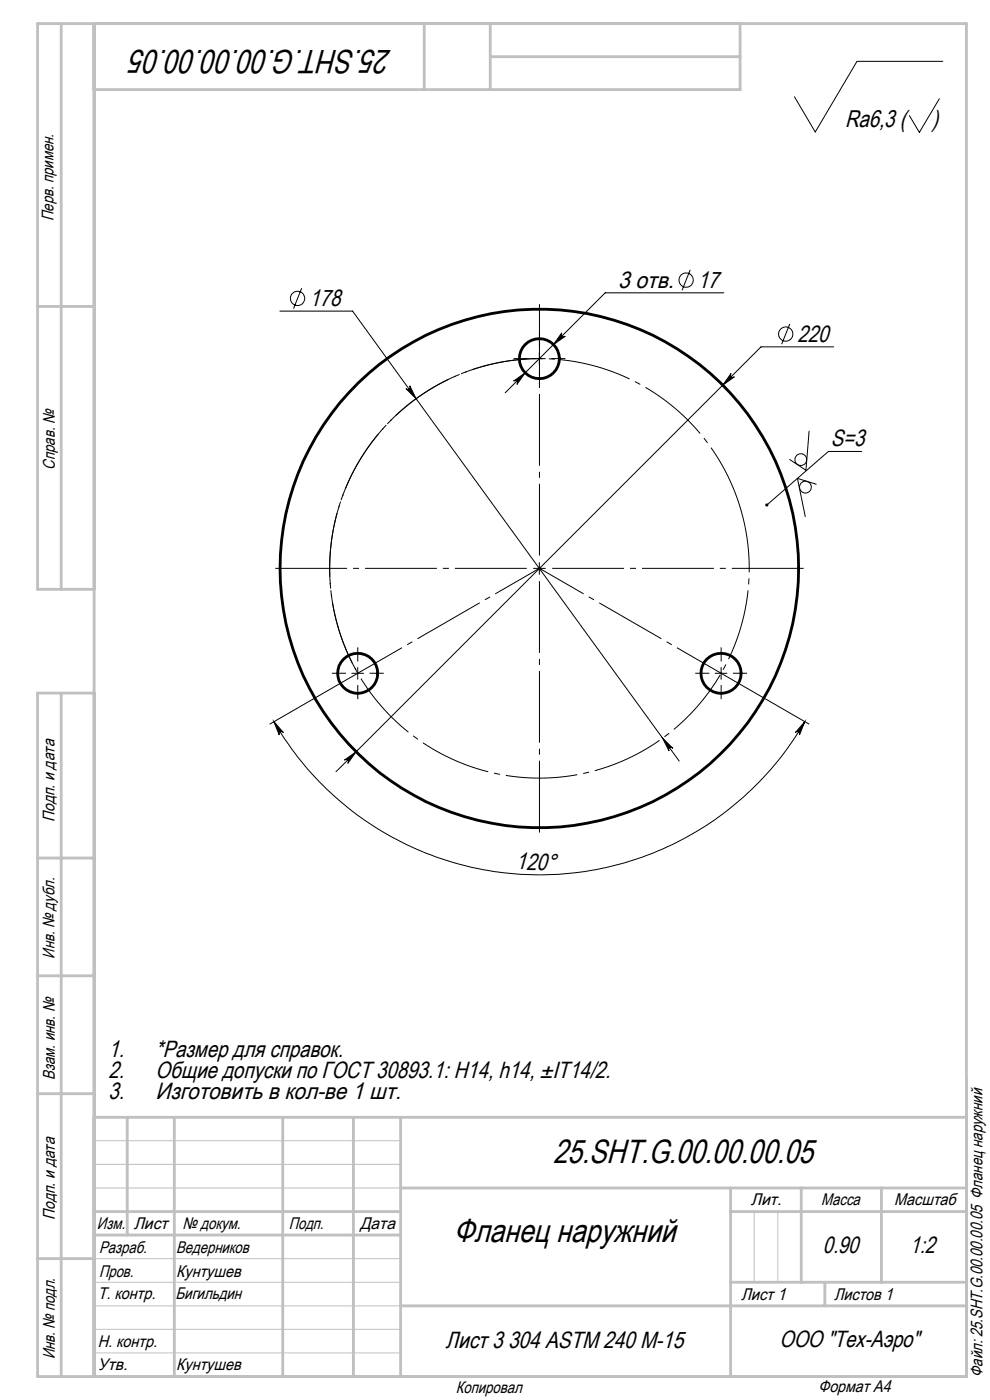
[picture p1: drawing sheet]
<svg xmlns="http://www.w3.org/2000/svg" width="210mm" height="297mm" viewBox="0 0 210 297" stroke-linecap="round" stroke-linejoin="round" font-family="sans-serif">
<g fill="none" stroke="#000" stroke-width=".6">
<circle cx="114.4" cy="76.1" r="4.3"/>
<circle cx="114.4" cy="120.6" r="55"/>
<circle cx="75.9" cy="142.8" r="4.2"/>
<circle cx="153" cy="142.8" r="4.2"/>
</g>
<g fill="none" stroke="#000" stroke-width=".21">
<path d="M200 13h-18.2l-8.9 15-4.4-7.5M199.2 21l-4.2 7.1-2.1-3.6M146.4 57.3l-1.7 4.3M59.4 66h15.4l69.3 95.5M64 61.1l-1.7 4.4M113.2 76.1h2.5M114.4 74.9v2.4M119.2 70.6a.51 .51 0 0 0 0 .7 .51 .51 0 0 0 .7 0l-2.5 1.8zM153.5 62.1h-25.1l-21.2 21.2M155.1 79.2a.5 .5 0 0 0 0 .7 .5 .5 0 0 0 .7 0l-2.5 1.8zM167.5 68.7l-1.7 4.3M176.8 73.6h-15.4l-90.1 90.1"/>
<path d="M86.1 82.4a.51 .51 0 0 0 .7 .1 .51 .51 0 0 0 .1-.7l1.4 2.8zM108.9 80.9l2.5-1.8-1.8 2.5a.5 .5 0 0 0 0-.7 .5 .5 0 0 0-.7 0zM171.6 91.5l-.6 8.3-3.5-2.3M182.8 95.8h-7.1l-13 11.3M114.4 119.3v2.5M173.1 102.7l-3.9-1.2 1.6 8.1M113.2 120.6h2.5M58.1 153.1l2 2.3a.52 .52 0 0 0-.7-.1 .52 .52 0 0 0-.2 .6zM58.1 153.1a65 65 0 0 0 112.6 0M74.6 142.8h2.5M75.9 141.6v2.5M75.9 142.8l-18.6 10.8"/>
<path d="M140.5 156.6l2.2 2.1a.49 .49 0 0 0-.6-.1 .49 .49 0 0 0-.2 .7zM151.7 142.8h2.5M153 141.6v2.5M153 142.8l18.6 10.8M170.7 153.1l-1.1 2.8a.5 .5 0 0 0-.2-.7 .5 .5 0 0 0-.7 .2zM73.1 161.3l2.4-1.8-1.7 2.5a.5 .5 0 0 0 0-.7 .5 .5 0 0 0-.7 0z"/>
<circle cx="145.5" cy="59.4" r="1.53"/>
<circle cx="63.1" cy="63.3" r="1.52"/>
<circle cx="166.7" cy="70.9" r="1.51"/>
<circle cx="169.9" cy="97.5" r="1.25"/>
<circle cx="170.9" cy="103.3" r="1.25"/>
</g>
<path d="M75.9 142.8a44.5 44.5 0 0 1 38.5-66.7" fill="none" stroke="#000" stroke-width=".21" stroke-dasharray="15.2 1.3 1.3 1.3" stroke-dashoffset="-.9" stroke-linecap="butt"/>
<path d="M157 107.6a44.5 44.5 0 0 0-74.6-17.9 44.5 44.5 0 0 0 20.5 73.9 44.5 44.5 0 0 0 54.7-53.8l-.6-2.2" fill="none" stroke="#000" stroke-width=".21" stroke-dasharray="15.2 1.3 1.3 1.3" stroke-dashoffset="1.2" stroke-linecap="butt"/>
<g fill="none" stroke="#c0c0c0" stroke-width=".21">
<path d="M113.9 120.6h1M114.1 120.2l.7 .7M114.4 120.1v1M114.8 120.2l-.7 .7M20 242h65M20 247h65M20 252h65M160 257v15M165 257v15M20 277h65M20 272h65M20 267h65"/>
<path d="M20 287h65M20 282h65"/>
</g>
<path d="M111.9 76.1h-3M114.4 73.6v-3M114.4 78.6v3M116.9 76.1h3M73.4 142.8h-3M75.9 140.3v-3M75.9 145.3v3M78.4 142.8h3M150.5 142.8h-3M153 140.3v-3M153 145.3v3M155.5 142.8h3" fill="none" stroke="#000" stroke-width=".21" stroke-dasharray="15.2 1.3 1.3 1.3" stroke-linecap="butt"/>
<path d="M114.4 118.1v-53.8M111.9 120.6h-53.7M114.4 123.1v53.7M116.9 120.6h53.8" fill="none" stroke="#000" stroke-width=".21" stroke-dasharray="15.2 1.3 1.3 1.3" stroke-dashoffset="-.2" stroke-linecap="butt"/>
<path d="M114.4 120.6l-38.5 22.2M114.4 120.6l38.6 22.2" fill="none" stroke="#000" stroke-width=".21" stroke-dasharray="15.2 1.3 1.3 1.3" stroke-dashoffset="4.4" stroke-linecap="butt"/>
<g fill="none" stroke="#c0c0c0" stroke-width=".6">
<path d="M13 5v120M20 5v287M90 5v14M104 5v14M104 12h53M157 5v14h-137M8 65h12M20 125h-12v-120h197v287h-197v-145h12M13 147v145M8 182h12M8 207h12M8 232h12"/>
<path d="M20 237h185M27 237v25M37 237v55M60 237v55M75 237v55M85 237v55M20 257h65M85 252h120M155 252v40M155 257h50M170 252v20M187 252v20"/>
<path d="M8 267h12M20 262h65M85 277h120M155 272h50M175 272v5"/>
</g>
<g fill="#000">
<path d="M58.1 153.1l2 2.3a.52 .52 0 0 0-.7-.1 .52 .52 0 0 0-.2 .6zM170.7 153.1l-1.1 2.8a.5 .5 0 0 0-.2-.7 .5 .5 0 0 0-.7 .2z"/>
<path d="M140.5 156.6l1.4 2.7a.49 .49 0 0 1 .1-.7 .49 .49 0 0 1 .7 .1zM86.1 82.4l2.2 2.2-1.4-2.8a.51 .51 0 0 1-.1 .7 .51 .51 0 0 1-.7-.1z"/>
<path d="M73.1 161.3a.5 .5 0 0 1 .6 0 .5 .5 0 0 1 .1 .7l1.7-2.5zM155.1 79.2l-1.8 2.5 2.5-1.8a.5 .5 0 0 1-.7 0 .5 .5 0 0 1 0-.7zM108.9 80.9a.5 .5 0 0 1 .7 0 .5 .5 0 0 1 0 .7l1.8-2.5zM119.2 70.6l-1.8 2.5 2.5-1.8a.51 .51 0 0 1-.7 0 .51 .51 0 0 1 0-.7zM162.4 106.9v.4l.3-.2-.3 .2a.33 .33 0 0 0 .5 .1 .33 .33 0 0 0 0-.5 .33 .33 0 0 0-.5 0z"/>
</g>
<g font-size="7.1">
<text x="83.1" y="10.6" transform="rotate(-180 83.1 10.6)">25.SHT.G.00.00.00.05</text>
<text x="117.3" y="246.8">25.SHT.G.00.00.00.05</text>
<text x="96.3" y="263.4">Фланец наружний</text>
</g>
<g font-size="5.1">
<text x="179.2" y="26.9">Ra6,3 (</text>
<text x="197.6" y="26.9">)</text>
</g>
<g font-size="5">
<text x="65.6" y="64.9">178</text>
<text x="131.1" y="61">3 отв.</text>
<text x="148.1" y="61">17</text>
<text x="169.2" y="72.5">220</text>
<text x="176.2" y="94.6">S=3</text>
<text x="109.4" y="184.4" transform="rotate(1 109.4 184.4)">120°</text>
<text x="23" y="224.1">1.</text>
<text x="33" y="224.1">*Размер для справок.</text>
<text x="23" y="228.7">2.</text>
<text x="23" y="233.2">3.</text>
<text x="33" y="228.7">Общие допуски по ГОСТ 30893.1: Н14, h14, ±IT14/2.</text>
<text x="33" y="233.2">Изготовить в кол-ве 1 шт.</text>
<text x="174.6" y="265.9">0.90</text>
<text x="193" y="265.9">1:2</text>
<text x="94.5" y="285.9">Лист 3 304 ASTM 240 M-15</text>
<text x="165.3" y="285.8">ООО &quot;Тех-Аэро&quot;</text>
</g>
<g font-size="3.6">
<text x="11.4" y="46.9" transform="rotate(-90 11.4 46.9)">Перв. примен.</text>
<text x="11.6" y="99.6" transform="rotate(-90 11.6 99.6)">Справ. №</text>
<text x="11.5" y="174.4" transform="rotate(-90 11.5 174.4)">Подп. и дата</text>
<text x="11.6" y="203.4" transform="rotate(-90 11.6 203.4)">Инв. № дубл.</text>
<text x="11.6" y="229" transform="rotate(-90 11.6 229)">Взам. инв. №</text>
<text x="159.2" y="255.7">Лит.</text>
<text x="174.2" y="255.7">Масса</text>
<text x="189.7" y="255.7">Масштаб</text>
<text x="11.7" y="258.8" transform="rotate(-90 11.7 258.8)">Подп. и дата</text>
<text x="20.6" y="260.6">Изм.</text>
<text x="28.4" y="260.6">Лист</text>
<text x="38.7" y="260.6">№ докум.</text>
<text x="61.3" y="260.7">Подп.</text>
<text x="76.4" y="260.7">Дата</text>
<text x="21" y="265.7">Разраб.</text>
<text x="37.4" y="265.7">Ведерников</text>
<text x="20.7" y="275.5">Т. контр.</text>
<text x="21" y="270.9">Пров.</text>
<text x="37.2" y="275.5">Бигильдин</text>
<text x="37.4" y="270.9">Кунтушев</text>
<text x="157.2" y="275.7">Лист 1</text>
<text x="176.9" y="275.7">Листов 1</text>
<text x="20.7" y="285.8">Н. контр.</text>
<text x="11.6" y="288.4" transform="rotate(-90 11.6 288.4)">Инв. № подл.</text>
<text x="20.7" y="290.5">Утв.</text>
<text x="37.4" y="290.5">Кунтушев</text>
<text x="208.4" y="292.1" transform="rotate(-90 208.4 292.1)">Файл: 25.SHT.G.00.00.00.05 Фланец наружний</text>
<text x="96.7" y="295.4">Копировал</text>
<text x="173.6" y="295.2">Формат A4</text>
</g>
</svg>
